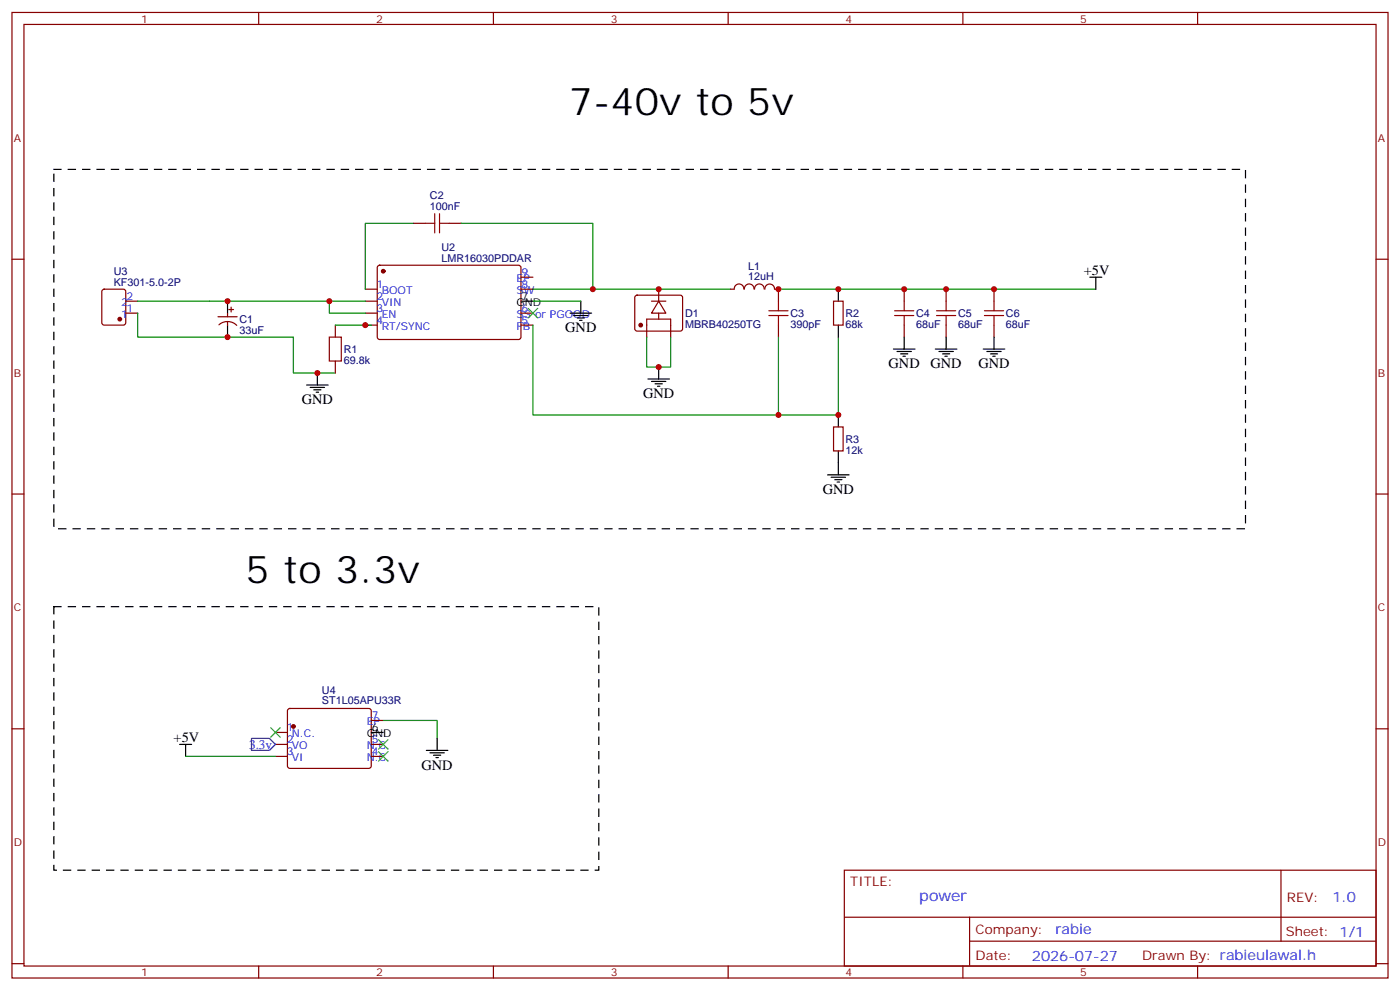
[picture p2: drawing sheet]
<svg xmlns="http://www.w3.org/2000/svg" width="412mm" height="292mm" viewBox="0 0 412 292" stroke-linecap="round" stroke-linejoin="round" font-family="sans-serif">
<g fill="none" stroke="#870000" stroke-width=".35">
<path d="M3.5 3.7h405.4v284.3h-405.4zM7.1 7.2h398.2v277.3h-398.2zM76.2 3.7v3.5M145.3 3.7v3.5M214.5 3.7v3.5M283.6 3.7v3.5M352.8 3.7v3.5M3.5 76.3h3.6M111.4 78.3l.4-.2 41.2 .1 .5 .6-.1 20.7-.6 .5-41.2-.1-.5-.6v-20.5zM121.7 65.8h3.5M132.3 65.8h3.5M405.3 76.3h3.6"/>
<path d="M30.2 85.4l.5-.2h5.6l.7 .4v9.4l-.4 .7h-5.9l-.7-.4v-9.4zM37 88.7h3.6M37 92.2h3.6M64.2 93.3h5.6M64.5 95.7a3.8 3.8 0 0 1 5.2 .1M67 92.2v1.1M67 94.7v1M67.4 91.2h1.4M68.1 90.5v1.4M98.8 95.7v3.6M107.6 85.2h3.5M107.6 88.7h3.5"/>
<path d="M107.6 92.2h3.5M107.6 95.7h3.5M153.5 85.2h3.5M153.5 92.2h3.5M153.5 95.7h3.5M153.5 81.6h3.5M187.2 87.1l.5-.2h12.7l.5 .2 .2 .5-.1 9.5-.6 .4-13-.1-.4-.6v-9.2zM190.5 99.3v-5.3h7.1v5.3M191.9 88.7h4.2M194 88.7l2.1 3.5h-4.2zM194 85.2v3.5M194 92.2v1.8"/>
<path d="M219.1 85.1a1.41 1.41 0 0 0-1.4-1.5 1.41 1.41 0 0 0-1.4 1.5l-1.1 .1M219.3 85.1a1.41 1.41 0 0 1 1.4-1.5 1.41 1.41 0 0 1 1.4 1.5M222.3 85.1a1.41 1.41 0 0 1 1.4-1.5 1.41 1.41 0 0 1 1.4 1.5M225.3 85.1a1.41 1.41 0 0 1 1.4-1.5 1.41 1.41 0 0 1 1.4 1.5M228.2 85.2h1.1v3.5M229.3 95.7v3.6M245.5 88.7h2.9v7h-2.9zM266.3 85.2v3.5M266.3 95.7v3.6M278.7 85.2v3.5M278.7 95.7v3.6M292.8 85.2v3.5"/>
<path d="M292.8 95.7v3.6M98.8 106.3v3.6M245.5 125.7h2.9v7.1h-2.9zM3.5 145.5h3.6M405.3 145.5h3.6M3.5 214.6h3.6M81.1 215.7h3.6M81.1 219.2h3.6M84.9 208.8l.5-.2h23.3l.5 .2 .2 .5-.1 16.5-.6 .5-23.6-.1-.4-.6v-16.3zM109.4 219.2h3.5M109.4 212.2h3.5M405.3 214.6h3.6"/>
<path d="M81.1 222.7h3.6M109.4 222.7h3.5M248.7 256.3h156.6v28.2h-156.6zM377.3 256.3v20.9M248.7 270.1h156.5M285.6 277.2h119.6M285.6 270.1v14.1M3.5 283.8h3.6M76.2 284.5v3.5M145.3 284.5v3.5M214.5 284.5v3.5M283.6 284.5v3.5"/>
<path d="M352.8 284.5v3.5M405.3 283.8h3.6"/>
</g>
<g fill="#870000" stroke="#870000" stroke-width=".35">
<circle cx="112.9" cy="79.9" r=".53"/>
<circle cx="35.3" cy="94" r=".53"/>
<circle cx="188.7" cy="95.7" r=".53"/>
<circle cx="86.4" cy="213.9" r=".53"/>
</g>
<g fill="none" stroke="#000" stroke-width=".35">
<path d="M67 88.7v3.5M67 95.7v3.6M153.5 88.7h3.5M167.9 92.2h6.4M169 92.9h4.2M170 93.6h2.2M170.7 94.3h.7M171.1 88.7v3.5M246.9 85.2v3.5M246.9 95.7v3.6M266.3 99.3v3.5M278.7 99.3v3.5"/>
<path d="M292.8 99.3v3.5M321 81.6h3.6M322.8 81.6v3.6M90.3 113.4h6.4M91.4 114.1h4.2M92.4 114.8h2.1M93.1 115.5h.7M93.5 109.9v3.5M190.9 111.6h6.3M191.9 112.3h4.2M193 113h2.1M193.7 113.7h.7"/>
<path d="M194 108.1v3.5M263.2 102.8h6.3M264.2 103.5h4.3M265.3 104.2h2.1M266 104.9h.7M275.5 102.8h6.4M276.6 103.5h4.2M277.6 104.2h2.2M278.3 104.9h.7M289.6 102.8h6.4M290.7 103.5h4.2M291.7 104.2h2.2"/>
<path d="M292.5 104.9h.7M243.8 139.8h6.3M246.9 122.2v3.5M246.9 132.8v7M244.8 140.5h4.3M245.9 141.3h2.1M246.6 142h.7M52.9 219.2h3.5M54.7 219.2v3.5M109.4 215.7h3.5M128.8 217.5v3.5M125.6 221h6.3"/>
<path d="M126.6 221.7h4.3M127.7 222.4h2.1M128.4 223.1h.7"/>
</g>
<g fill="none" stroke="#008700" stroke-width=".35">
<path d="M121.7 65.8h-14.1v19.4M135.8 65.8h38.8v19.4M40.6 88.7h67M40.6 92.2v7.1h45.8v10.6h12.4M97 88.7v3.5h10.6M98.8 95.7h10.6M157 85.2h58.2M157 95.7v26.5h89.9v-22.9M157 88.7h14.1M190.5 99.3v8.8h7.1v-8.8M229.3 85.2h93.5M229.3 99.3v22.9"/>
<path d="M112.9 212.2h15.9v5.3M54.7 222.7h26.4"/>
</g>
<g fill="none" stroke="#a10000" stroke-width=".35">
<path d="M125.2 65.8h2.9M128.1 62.9v5.7M129.5 65.8h2.8M129.5 62.9v5.7M97 99.3h3.5v7h-3.5zM226.5 92.9h5.6M226.5 91.5h5.6M229.3 88.7v2.8M229.3 92.9v2.8M263.5 92.9h5.7M263.5 91.5h5.7M266.3 88.7v2.8"/>
<path d="M266.3 92.9v2.8M275.9 92.9h5.6M275.9 91.5h5.6M278.7 88.7v2.8M278.7 92.9v2.8M290 92.9h5.6M290 91.5h5.6M292.8 88.7v2.8M292.8 92.9v2.8"/>
</g>
<path d="M155.6 90.8l2.8 2.8M158.4 90.8l-2.8 2.8M79.7 214.3l2.8 2.8M82.5 214.3l-2.8 2.8M111.5 217.8l2.8 2.8M114.3 217.8l-2.8 2.8M111.5 221.3l2.8 2.9M114.3 221.3l-2.8 2.9" fill="none" stroke="#3c3" stroke-width=".35"/>
<path d="M15.9 49.9h351v105.8h-351zM15.9 178.6h160.5v77.7h-160.5z" fill="none" stroke="#000" stroke-width=".35" stroke-dasharray="2.1 2.1"/>
<path d="M74.1 217.5h5.3l1.7 1.7-1.7 1.8h-5.3z" fill="none" stroke="#00f" stroke-width=".35"/>
<g fill="#c00">
<circle cx="67" cy="88.7" r=".88"/>
<circle cx="67" cy="99.3" r=".88"/>
<circle cx="97" cy="88.7" r=".88"/>
<circle cx="107.6" cy="95.7" r=".88"/>
<circle cx="93.5" cy="109.9" r=".88"/>
<circle cx="174.6" cy="85.2" r=".88"/>
<circle cx="194" cy="85.2" r=".88"/>
<circle cx="194" cy="108.1" r=".88"/>
<circle cx="229.3" cy="122.2" r=".88"/>
<circle cx="229.3" cy="85.2" r=".88"/>
<circle cx="246.9" cy="85.2" r=".88"/>
<circle cx="246.9" cy="122.2" r=".88"/>
<circle cx="266.3" cy="85.2" r=".88"/>
<circle cx="278.7" cy="85.2" r=".88"/>
<circle cx="292.8" cy="85.2" r=".88"/>
</g>
<g font-size="11.3">
<text x="167.6" y="34">7-40v to 5v</text>
<text x="72.3" y="171.6">5 to 3.3v</text>
</g>
<text font-size="4.6" fill="#00f" x="270.8" y="265.3">power</text>
<g font-size="4.2">
<text x="319.3" y="80.9">+5V</text>
<text x="166.5" y="97.9">GND</text>
<text x="261.8" y="108.4">GND</text>
<text x="274.1" y="108.4">GND</text>
<text x="288.2" y="108.4">GND</text>
<text x="88.9" y="119">GND</text>
<text x="189.4" y="117.3">GND</text>
<text x="242.4" y="145.5">GND</text>
<text x="51.2" y="218.5">+5V</text>
<text x="124.2" y="226.6">GND</text>
</g>
<g font-size="4.2" fill="#00f">
<text x="392.5" y="265.5">1.0</text>
<text x="310.9" y="275.1">rabie</text>
<text x="304" y="282.9">2026-07-27</text>
</g>
<text font-size="3.9" fill="#00f" x="73.4" y="220.5">3.3v</text>
<g font-size="3.9" fill="#800">
<text x="250.5" y="260.8">TITLE:</text>
<text x="379.1" y="265.5">REV:</text>
<text x="287.4" y="275">Company:</text>
<text x="378.7" y="275.7">Sheet: 1/1</text>
<text x="287.4" y="282.7">Date:</text>
<text x="336.4" y="282.8">Drawn By: rabieulawal.h</text>
</g>
<g font-size="3.2" fill="#800">
<text x="41.6" y="6.7">1</text>
<text x="110.8" y="6.7">2</text>
<text x="179.9" y="6.7">3</text>
<text x="249.1" y="6.7">4</text>
<text x="318.2" y="6.7">5</text>
<text x="4.1" y="41.8">A</text>
<text x="405.9" y="41.8">A</text>
<text x="4.1" y="110.9">B</text>
<text x="405.9" y="110.9">B</text>
<text x="4.1" y="180.1">C</text>
<text x="405.9" y="180.1">C</text>
<text x="4.1" y="249.2">D</text>
<text x="405.9" y="249.2">D</text>
<text x="41.6" y="287.5">1</text>
<text x="110.8" y="287.5">2</text>
<text x="179.9" y="287.5">3</text>
<text x="249.1" y="287.5">4</text>
<text x="318.2" y="287.5">5</text>
</g>
<g font-size="3.2" fill="#000080">
<text x="126.7" y="58.7">C2</text>
<text x="126.7" y="61.9">100nF</text>
<text x="130.1" y="77">LMR16030PDDAR</text>
<text x="130.1" y="74.1">U2</text>
<text x="33.5" y="80.9">U3</text>
<text x="220.4" y="82.6">12uH</text>
<text x="220.4" y="79.4">L1</text>
<text x="33.5" y="84.1">KF301-5.0-2P</text>
<text x="70.6" y="95.1">C1</text>
<text x="201.8" y="93.4">D1</text>
<text x="232.8" y="93.3">C3</text>
<text x="249.1" y="93.4">R2</text>
<text x="269.9" y="93.3">C4</text>
<text x="282.2" y="93.3">C5</text>
<text x="296.3" y="93.3">C6</text>
<text x="70.6" y="98.3">33uF</text>
<text x="201.8" y="96.6">MBRB40250TG</text>
<text x="232.8" y="96.5">390pF</text>
<text x="249.1" y="96.6">68k</text>
<text x="269.9" y="96.5">68uF</text>
<text x="282.2" y="96.5">68uF</text>
<text x="296.3" y="96.5">68uF</text>
<text x="101.2" y="107.1">69.8k</text>
<text x="101.2" y="103.9">R1</text>
<text x="249.1" y="130.4">R3</text>
<text x="249.1" y="133.6">12k</text>
<text x="94.8" y="207.4">ST1L05APU33R</text>
<text x="94.8" y="204.3">U4</text>
</g>
<g font-size="3.2" fill="#00f">
<text x="152.2" y="83">EP</text>
<text x="153.6" y="81.3">9</text>
<text x="37.2" y="88.3">2</text>
<text x="110.9" y="84.8">1</text>
<text x="110.9" y="88.3">2</text>
<text x="112.4" y="86.6">BOOT</text>
<text x="152.2" y="86.6">SW</text>
<text x="153.6" y="84.8">8</text>
<text x="35.7" y="93.6">1</text>
<text x="35.7" y="90.1">2</text>
<text x="37.2" y="91.9">1</text>
<text x="110.9" y="91.9">3</text>
<text x="110.9" y="95.4">4</text>
<text x="112.4" y="90.1">VIN</text>
<text x="112.4" y="93.6">EN</text>
<text x="152.2" y="93.6">SS or PGOOD</text>
<text x="153.6" y="95.4">5</text>
<text x="153.6" y="91.9">6</text>
<text x="112.4" y="97.2">RT/SYNC</text>
<text x="152.2" y="97.2">FB</text>
<text x="84.5" y="215.3">1</text>
<text x="108.1" y="213.6">EP</text>
<text x="109.5" y="211.8">7</text>
<text x="84.5" y="218.9">2</text>
<text x="86" y="217.1">N.C.</text>
<text x="86" y="220.6">VO</text>
<text x="108.1" y="220.6">N.C.</text>
<text x="109.5" y="218.9">5</text>
<text x="84.5" y="222.4">3</text>
<text x="86" y="224.2">VI</text>
<text x="108.1" y="224.2">N.C.</text>
<text x="109.5" y="222.4">4</text>
</g>
<g font-size="3.2">
<text x="153.6" y="88.3">7</text>
<text x="152.2" y="90.1">GND</text>
<text x="109.5" y="215.3">6</text>
<text x="108.1" y="217.1">GND</text>
</g>
</svg>
